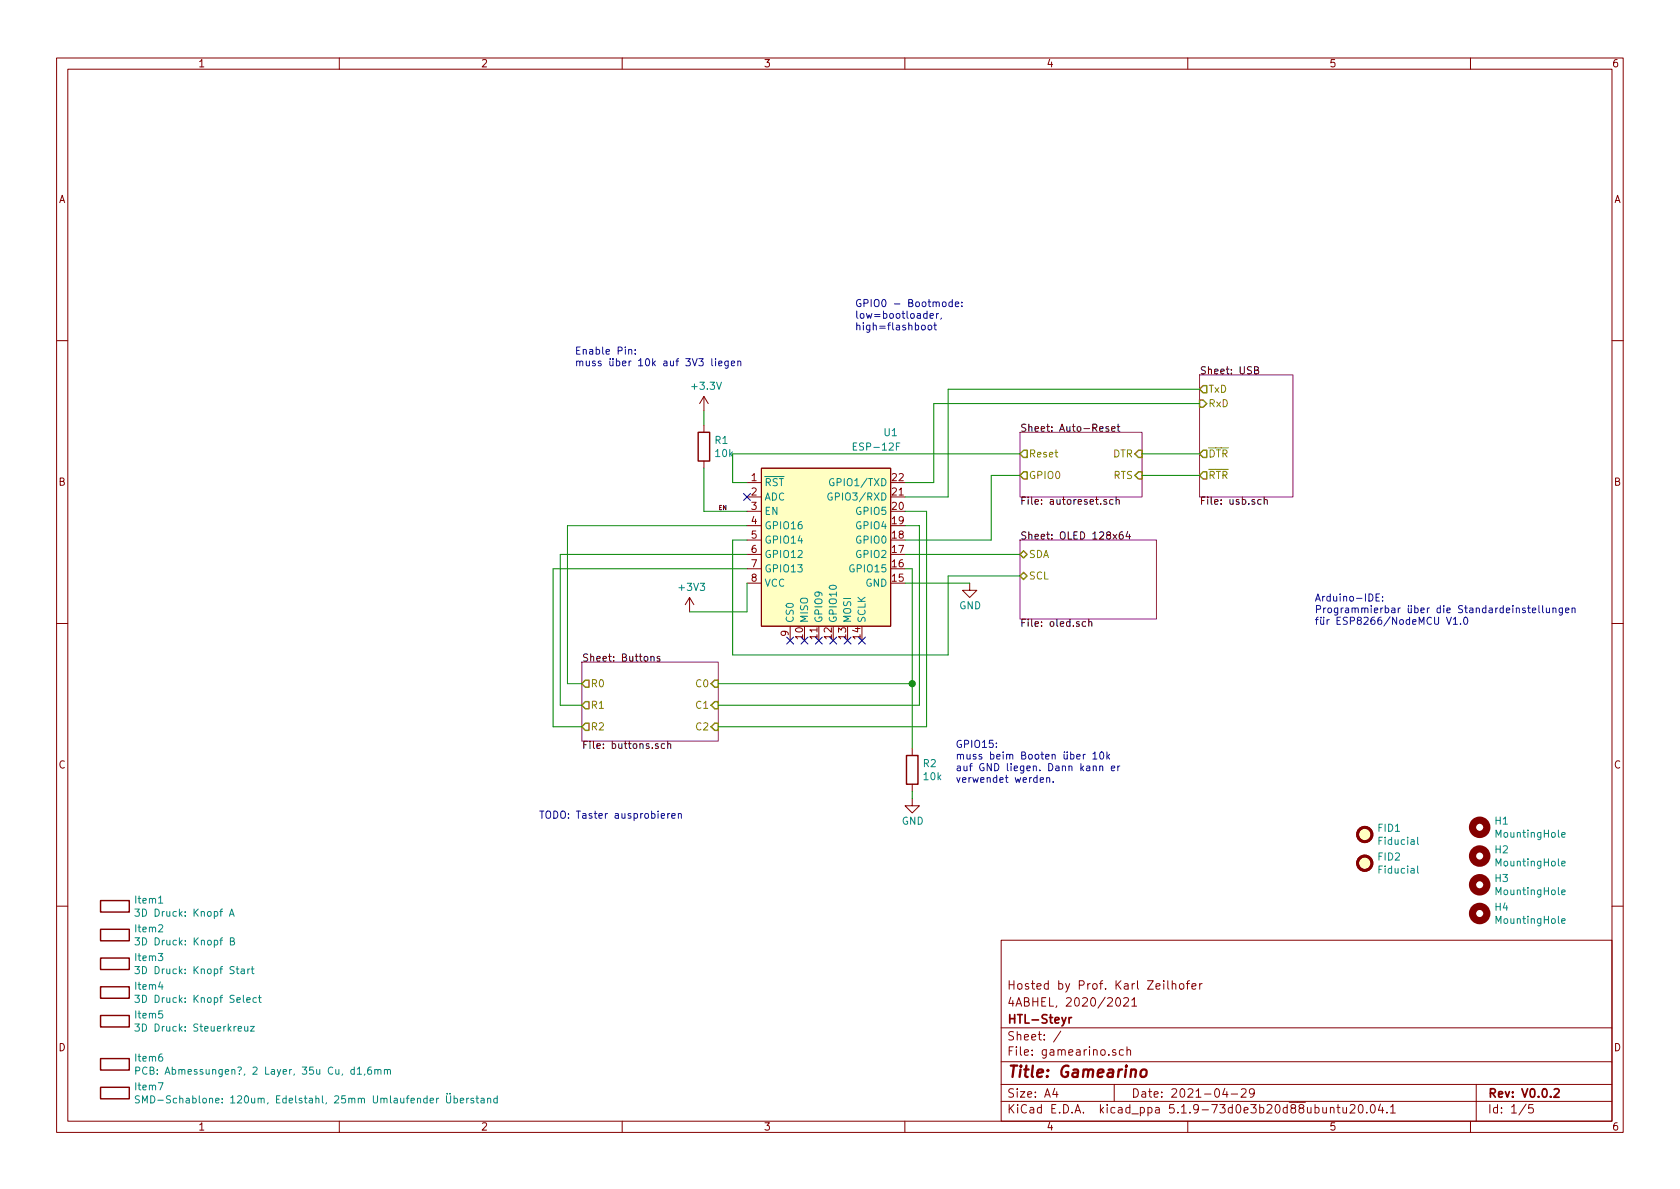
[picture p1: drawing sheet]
EESchema Schematic File Version 4
EELAYER 30 0
EELAYER END
$Descr A4 11693 8268
encoding utf-8
Sheet 1 5
Title "Gamearino"
Date "2021-04-29"
Rev "V0.0.2"
Comp "HTL-Steyr"
Comment1 "4ABHEL, 2020/2021"
Comment2 "Hosted by Prof. Karl Zeilhofer"
Comment3 ""
Comment4 ""
$EndDescr
$Comp
L htl_modules:ESP-12F U1
U 1 1
P 5750 3850
F 0 "U1" H 6200 4700 50  0000 C CNN
F 1 "ESP-12F" H 6100 4600 50  0000 C CNN
F 2 "htl_modules:ESP-12F" H 5750 3850 50  0001 C CNN
F 3 "http://wiki.ai-thinker.com/_media/esp8266/esp8266_series_modules_user_manual_v1.1.pdf" H 5400 3950 50  0001 C CNN
F 4 "C82891" H 5750 3850 50  0001 C CNN "DistOrderNr"
F 5 "LCSC" H 5750 3850 50  0001 C CNN "Distributor"
F 6 "ESP-12F(ESP8266MOD)" H 5750 3850 50  0001 C CNN "ManPartNr"
F 7 "Ai-Thinker" H 5750 3850 50  0001 C CNN "Manufacturer"
F 8 "1.24" H 5750 3850 50  0001 C CNN "PriceEUR"
F 9 "100" H 5750 3850 50  0001 C CNN "PriceForQty"
F 10 "https://lcsc.com/product-detail/WiFi-Modules_Ai-Thinker-ESP-12F-ESP8266MOD_C82891.html" H 5750 3850 50  0001 C CNN "Weblink"
	1    5750 3850
	1    0    0    -1  
$EndComp
Text Notes 5950 2300 0    50   ~ 0
GPIO0 - Bootmode: \nlow=bootloader, \nhigh=flashboot
Wire Wire Line
	6300 3350 6500 3350
Wire Wire Line
	6500 3350 6500 2800
Wire Wire Line
	6300 3450 6600 3450
$Sheet
S 4050 4600 950  550 
U 603CE165
F0 "Buttons" 50
F1 "buttons.sch" 50
F2 "C0" I R 5000 4750 50 
F3 "C1" I R 5000 4900 50 
F4 "C2" I R 5000 5050 50 
F5 "R0" O L 4050 4750 50 
F6 "R1" O L 4050 4900 50 
F7 "R2" O L 4050 5050 50 
$EndSheet
Wire Wire Line
	6600 4000 6600 4550
Wire Wire Line
	6600 4550 5100 4550
Wire Wire Line
	5100 4550 5100 3750
Wire Wire Line
	5100 3750 5200 3750
Wire Wire Line
	6600 3450 6600 2700
$Sheet
S 7100 3000 850  450 
U 603FCB6F
F0 "Auto-Reset" 50
F1 "autoreset.sch" 50
F2 "Reset" O L 7100 3150 50 
F3 "GPIO0" O L 7100 3300 50 
F4 "DTR" I R 7950 3150 50 
F5 "RTS" I R 7950 3300 50 
$EndSheet
Wire Wire Line
	6600 2700 8350 2700
Wire Wire Line
	6500 2800 8350 2800
$Sheet
S 8350 2600 650  850 
U 5F8D661A
F0 "USB" 50
F1 "usb.sch" 50
F2 "TxD" O L 8350 2700 50 
F3 "~DTR" O L 8350 3150 50 
F4 "~RTR" O L 8350 3300 50 
F5 "RxD" I L 8350 2800 50 
$EndSheet
Wire Wire Line
	7950 3150 8350 3150
Wire Wire Line
	7950 3300 8350 3300
Wire Wire Line
	7100 3150 5100 3150
Wire Wire Line
	5100 3150 5100 3350
Wire Wire Line
	5100 3350 5200 3350
Wire Wire Line
	7100 3300 6900 3300
Wire Wire Line
	6900 3300 6900 3750
Wire Wire Line
	6900 3750 6300 3750
$Comp
L Device:R R?
U 1 1
P 4900 3100
AR Path="/603CE165/60405618" Ref="R?"  Part="1" 
AR Path="/60405618" Ref="R1"  Part="1" 
F 0 "R1" H 4970 3146 50  0000 L CNN
F 1 "10k" H 4970 3055 50  0000 L CNN
F 2 "Resistor_SMD:R_0603_1608Metric" V 4830 3100 50  0001 C CNN
F 3 "~" H 4900 3100 50  0001 C CNN
	1    4900 3100
	1    0    0    -1  
$EndComp
Wire Wire Line
	5200 3550 4900 3550
Wire Wire Line
	4900 3550 4900 3250
$Comp
L power:+3.3V #PWR?
U 1 1
P 4900 2850
AR Path="/5F8674B3/60406C3E" Ref="#PWR?"  Part="1" 
AR Path="/60406C3E" Ref="#PWR02"  Part="1" 
AR Path="/603FCB6F/60406C3E" Ref="#PWR?"  Part="1" 
F 0 "#PWR02" H 4900 2700 50  0001 C CNN
F 1 "+3.3V" H 4915 3023 50  0000 C CNN
F 2 "" H 4900 2850 50  0001 C CNN
F 3 "" H 4900 2850 50  0001 C CNN
	1    4900 2850
	1    0    0    -1  
$EndComp
Wire Wire Line
	4900 2850 4900 2950
Wire Wire Line
	7100 3850 6300 3850
Wire Wire Line
	7100 4000 6600 4000
$Sheet
S 7100 3750 950  550 
U 5F8674B3
F0 "OLED 128x64" 50
F1 "oled.sch" 50
F2 "SDA" B L 7100 3850 50 
F3 "SCL" B L 7100 4000 50 
$EndSheet
$Comp
L Device:R R2
U 1 1
P 6350 5350
F 0 "R2" H 6420 5396 50  0000 L CNN
F 1 "10k" H 6420 5305 50  0000 L CNN
F 2 "Resistor_SMD:R_0603_1608Metric" V 6280 5350 50  0001 C CNN
F 3 "~" H 6350 5350 50  0001 C CNN
	1    6350 5350
	1    0    0    -1  
$EndComp
Wire Wire Line
	6350 3950 6300 3950
$Comp
L power:GND #PWR?
U 1 1
P 6350 5550
AR Path="/5F8674B3/6040EFD2" Ref="#PWR?"  Part="1" 
AR Path="/6040EFD2" Ref="#PWR03"  Part="1" 
F 0 "#PWR03" H 6350 5300 50  0001 C CNN
F 1 "GND" H 6354 5395 50  0000 C CNN
F 2 "" H 6350 5550 50  0001 C CNN
F 3 "" H 6350 5550 50  0001 C CNN
	1    6350 5550
	1    0    0    -1  
$EndComp
Wire Wire Line
	6350 5550 6350 5500
Wire Wire Line
	6400 4900 6400 3650
Wire Wire Line
	6400 3650 6300 3650
Wire Wire Line
	6450 3550 6300 3550
Wire Wire Line
	5200 3650 3950 3650
Wire Wire Line
	3950 3650 3950 4750
Wire Wire Line
	5200 3850 3900 3850
Wire Wire Line
	3900 3850 3900 4900
Wire Wire Line
	5200 3950 3850 3950
Wire Wire Line
	3950 4750 4050 4750
Wire Wire Line
	3900 4900 4050 4900
Wire Wire Line
	4050 5050 3850 5050
Wire Wire Line
	3850 3950 3850 5050
Wire Wire Line
	6350 3950 6350 4750
Wire Wire Line
	5000 4750 6350 4750
Connection ~ 6350 4750
Wire Wire Line
	6350 4750 6350 5200
Wire Wire Line
	5000 4900 6400 4900
Wire Wire Line
	5000 5050 6450 5050
Wire Wire Line
	6450 3550 6450 5050
$Comp
L Mechanical:MountingHole H1
U 1 1
P 10300 5750
F 0 "H1" H 10400 5796 50  0000 L CNN
F 1 "MountingHole" H 10400 5705 50  0000 L CNN
F 2 "htl_mechanical:MountingHole_3.2mm_M3" H 10300 5750 50  0001 C CNN
F 3 "~" H 10300 5750 50  0001 C CNN
	1    10300 5750
	1    0    0    -1  
$EndComp
$Comp
L Mechanical:MountingHole H2
U 1 1
P 10300 5950
F 0 "H2" H 10400 5996 50  0000 L CNN
F 1 "MountingHole" H 10400 5905 50  0000 L CNN
F 2 "htl_mechanical:MountingHole_3.2mm_M3" H 10300 5950 50  0001 C CNN
F 3 "~" H 10300 5950 50  0001 C CNN
	1    10300 5950
	1    0    0    -1  
$EndComp
$Comp
L Mechanical:MountingHole H3
U 1 1
P 10300 6150
F 0 "H3" H 10400 6196 50  0000 L CNN
F 1 "MountingHole" H 10400 6105 50  0000 L CNN
F 2 "htl_mechanical:MountingHole_3.2mm_M3" H 10300 6150 50  0001 C CNN
F 3 "~" H 10300 6150 50  0001 C CNN
	1    10300 6150
	1    0    0    -1  
$EndComp
$Comp
L Mechanical:MountingHole H4
U 1 1
P 10300 6350
F 0 "H4" H 10400 6396 50  0000 L CNN
F 1 "MountingHole" H 10400 6305 50  0000 L CNN
F 2 "htl_mechanical:MountingHole_3.2mm_M3" H 10300 6350 50  0001 C CNN
F 3 "~" H 10300 6350 50  0001 C CNN
	1    10300 6350
	1    0    0    -1  
$EndComp
$Comp
L power:+3V3 #PWR?
U 1 1
P 4800 4250
AR Path="/5F7F8851/5F7FB5B8/60461F5A" Ref="#PWR?"  Part="1" 
AR Path="/5F8AD0E2/5F7FB5B8/60461F5A" Ref="#PWR?"  Part="1" 
AR Path="/5FA85ABF/5F7FB5B8/60461F5A" Ref="#PWR?"  Part="1" 
AR Path="/5F8D661A/60461F5A" Ref="#PWR?"  Part="1" 
AR Path="/60461F5A" Ref="#PWR01"  Part="1" 
F 0 "#PWR01" H 4800 4100 50  0001 C CNN
F 1 "+3V3" H 4815 4423 50  0000 C CNN
F 2 "" H 4800 4250 50  0001 C CNN
F 3 "" H 4800 4250 50  0001 C CNN
	1    4800 4250
	1    0    0    -1  
$EndComp
Wire Wire Line
	4800 4250 5200 4250
Wire Wire Line
	5200 4250 5200 4050
NoConn ~ 5200 3450
Text Notes 4000 2550 0    50   ~ 0
Enable Pin:\nmuss über 10k auf 3V3 liegen
Text Notes 6650 5450 0    50   ~ 0
GPIO15:\nmuss beim Booten über 10k\nauf GND liegen. Dann kann er\nverwendet werden. 
Text Notes 9150 4350 0    50   ~ 0
Arduino-IDE:\nProgrammierbar über die Standardeinstellungen\nfür ESP8266/NodeMCU V1.0
$Comp
L htl_virtual:Item Item1
U 1 1
P 800 6300
F 0 "Item1" H 930 6346 50  0000 L CNN
F 1 "3D Druck: Knopf A" H 930 6255 50  0000 L CNN
F 2 "gamearino:ABKnopf_v2" H 800 6230 50  0001 C CNN
F 3 "~" V 800 6300 50  0001 C CNN
	1    800  6300
	1    0    0    -1  
$EndComp
$Comp
L htl_virtual:Item Item2
U 1 1
P 800 6500
F 0 "Item2" H 930 6546 50  0000 L CNN
F 1 "3D Druck: Knopf B" H 930 6455 50  0000 L CNN
F 2 "gamearino:ABKnopf_v2" H 800 6430 50  0001 C CNN
F 3 "~" V 800 6500 50  0001 C CNN
	1    800  6500
	1    0    0    -1  
$EndComp
$Comp
L htl_virtual:Item Item3
U 1 1
P 800 6700
F 0 "Item3" H 930 6746 50  0000 L CNN
F 1 "3D Druck: Knopf Start" H 930 6655 50  0000 L CNN
F 2 "gamearino:StartSelect_v2" H 800 6630 50  0001 C CNN
F 3 "~" V 800 6700 50  0001 C CNN
	1    800  6700
	1    0    0    -1  
$EndComp
$Comp
L htl_virtual:Item Item4
U 1 1
P 800 6900
F 0 "Item4" H 930 6946 50  0000 L CNN
F 1 "3D Druck: Knopf Select" H 930 6855 50  0000 L CNN
F 2 "gamearino:StartSelect_v2" H 800 6830 50  0001 C CNN
F 3 "~" V 800 6900 50  0001 C CNN
	1    800  6900
	1    0    0    -1  
$EndComp
$Comp
L htl_virtual:Item Item5
U 1 1
P 800 7100
F 0 "Item5" H 930 7146 50  0000 L CNN
F 1 "3D Druck: Steuerkreuz" H 930 7055 50  0000 L CNN
F 2 "gamearino:Steuerkreuz_zeik_v2" H 800 7030 50  0001 C CNN
F 3 "~" V 800 7100 50  0001 C CNN
	1    800  7100
	1    0    0    -1  
$EndComp
$Comp
L htl_virtual:Item Item6
U 1 1
P 800 7400
F 0 "Item6" H 930 7446 50  0000 L CNN
F 1 "PCB: Abmessungen?, 2 Layer, 35u Cu, d1,6mm" H 930 7355 50  0000 L CNN
F 2 "" H 800 7330 50  0001 C CNN
F 3 "~" V 800 7400 50  0001 C CNN
	1    800  7400
	1    0    0    -1  
$EndComp
$Comp
L htl_virtual:Item Item7
U 1 1
P 800 7600
F 0 "Item7" H 930 7646 50  0000 L CNN
F 1 "SMD-Schablone: 120um, Edelstahl, 25mm Umlaufender Überstand" H 930 7555 50  0000 L CNN
F 2 "" H 800 7530 50  0001 C CNN
F 3 "~" V 800 7600 50  0001 C CNN
	1    800  7600
	1    0    0    -1  
$EndComp
$Comp
L power:GND #PWR?
U 1 1
P 6750 4050
AR Path="/5F8674B3/60538B2A" Ref="#PWR?"  Part="1" 
AR Path="/60538B2A" Ref="#PWR04"  Part="1" 
F 0 "#PWR04" H 6750 3800 50  0001 C CNN
F 1 "GND" H 6754 3895 50  0000 C CNN
F 2 "" H 6750 4050 50  0001 C CNN
F 3 "" H 6750 4050 50  0001 C CNN
	1    6750 4050
	1    0    0    -1  
$EndComp
Wire Wire Line
	6300 4050 6750 4050
NoConn ~ 5500 4450
NoConn ~ 5600 4450
NoConn ~ 5700 4450
NoConn ~ 5800 4450
NoConn ~ 5900 4450
NoConn ~ 6000 4450
Text Notes 3750 5700 0    50   ~ 0
TODO: Taster ausprobieren
Text Label 5000 3550 0    30   ~ 0
EN
$Comp
L Mechanical:Fiducial FID1
U 1 1
P 9500 5800
F 0 "FID1" H 9585 5846 50  0000 L CNN
F 1 "Fiducial" H 9585 5755 50  0000 L CNN
F 2 "htl_mechanical:paste-fiducial" H 9500 5800 50  0001 C CNN
F 3 "~" H 9500 5800 50  0001 C CNN
	1    9500 5800
	1    0    0    -1  
$EndComp
$Comp
L Mechanical:Fiducial FID2
U 1 1
P 9500 6000
F 0 "FID2" H 9585 6046 50  0000 L CNN
F 1 "Fiducial" H 9585 5955 50  0000 L CNN
F 2 "htl_mechanical:paste-fiducial" H 9500 6000 50  0001 C CNN
F 3 "~" H 9500 6000 50  0001 C CNN
	1    9500 6000
	1    0    0    -1  
$EndComp
$EndSCHEMATC
